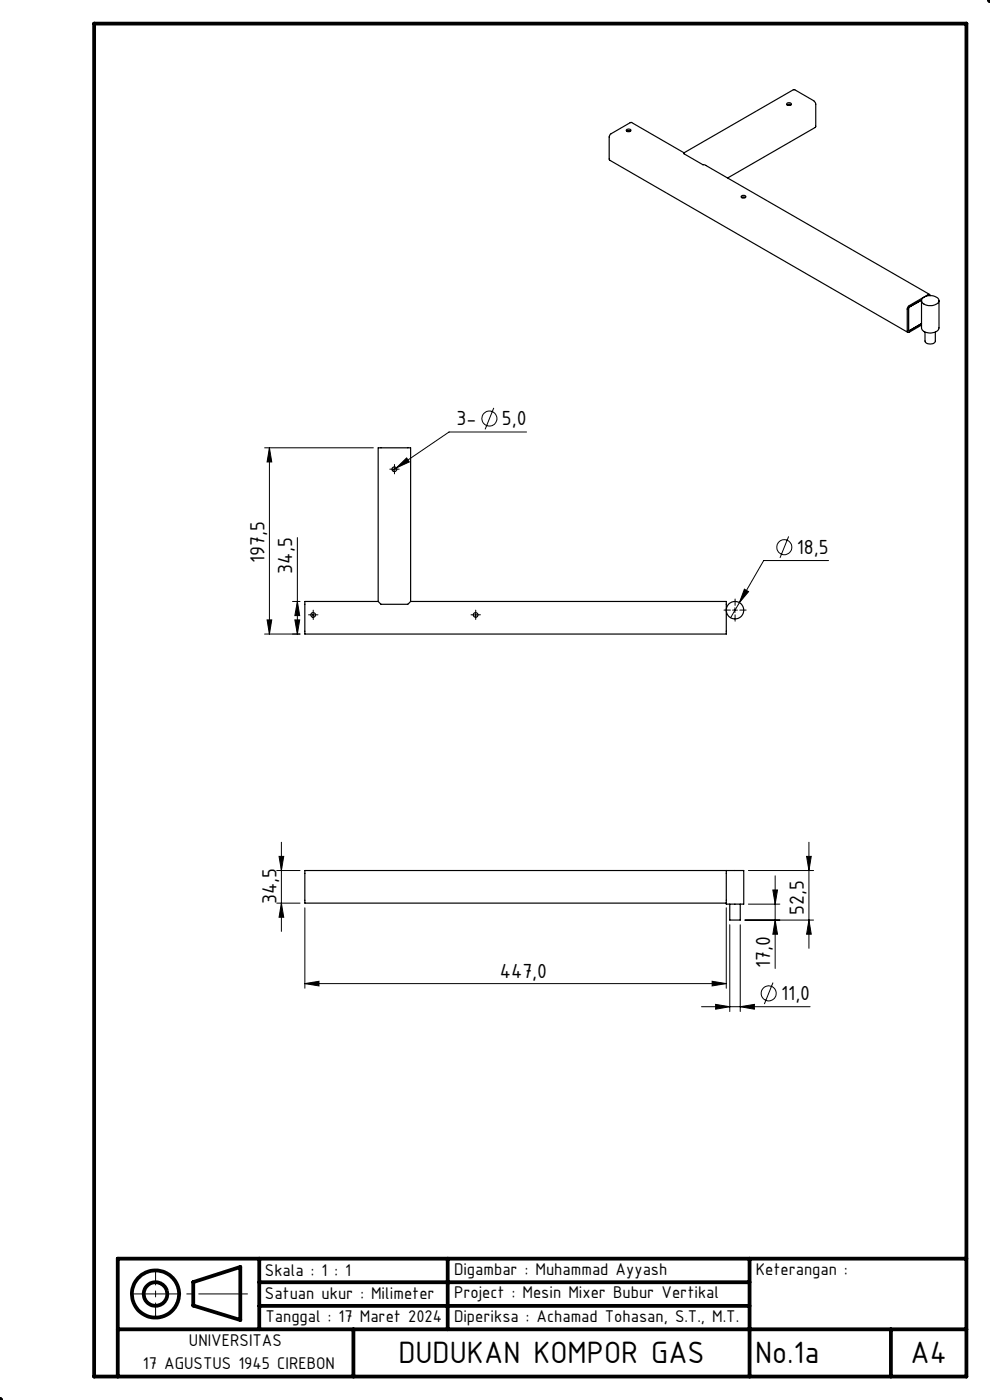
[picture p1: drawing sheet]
<svg xmlns="http://www.w3.org/2000/svg" width="210mm" height="297mm" viewBox="0 0 210 297" stroke-linecap="round" stroke-linejoin="round" font-family="sans-serif">
<g fill="none" stroke="#000" stroke-width=".21">
<path d="M56.1 95h23.1M57.1 95l.5 3h-.9zM57.1 95v39.5M83.1 99.6h1.1M83.6 99.1v.9M84.1 99.3l2.2-2.1 .5 .8zM84.1 99.3l-.8 .5M104.7 86.5l-1.8 4.6M111.7 91.6h-16.5l-11.1 7.7M63.1 114v20.5M167.3 113.8l-1.8 4.6M175.8 118.9h-13.8l-5.2 8.9"/>
<path d="M56.1 134.5h7.5M56.7 131.5h.9l-.5 3zM62.1 127.6h1.5M62.5 131.5h1.1l-.5 3zM63.1 127.6l.5 3h-1.1zM65.9 130.5h1M66.4 130v.9M100.4 130.5h1M100.9 130v.9M155.4 129.4h1M155.9 128.9v1.1M156.8 127.8l-1.8 3.3"/>
<path d="M157.9 125l.9 .5-2 2.3zM59.7 178.7v18.9M171.6 178.7v22.5M58.7 184.7h4.9M58.7 191.6h4.9M59.2 181.7h1l-.5 3zM59.7 191.6l.5 3h-1zM64.7 192.6v17.1M154.1 192.6v17.1M154.8 196.2v18.4M157 196.2v18.4M158 195.2h14.6"/>
<path d="M158.7 191.8h6.7M158.7 184.7h13.9M163.9 188.8h1l-.5 3zM164.4 185.8v19.7M164.4 195.2l.5 3h-1zM171.1 181.7h1l-.5 3zM171.6 195.2l.5 3h-1zM64.7 208.7l3-.5v1zM64.7 208.7h89.4M148.8 213.6h23M151.1 208.2l3 .5-3 .5zM151.8 213.1l3 .5-3 .5z"/>
<path d="M157 213.6l3-.5v1zM164 208.5l-1.9 4.5"/>
<circle cx="103.8" cy="88.8" r="1.59"/>
<circle cx="166.4" cy="116.1" r="1.59"/>
<circle cx="163.1" cy="210.7" r="1.59"/>
</g>
<g fill="none" stroke="#000" stroke-width=".8" stroke-linecap="butt">
<path d="M209.9 0l.2 .1M210 -.1v.6M210.1 0l-.5 .4M209.5 0h.6M-.1 297h.6M0 297l.1 .1M0 296.5v.6M.4 296.6l-.4 .5"/>
<circle cx="33" cy="274.5" r="5"/>
<circle cx="33" cy="274.5" r="2.5"/>
</g>
<g fill="none" stroke="#000" stroke-width=".21" stroke-dasharray="15.2 1.3 1.3 1.3">
<path d="M83.2 99.5h-.5M83.7 99v-.5M84.2 99.5h.5M83.7 100v.5M65.9 130.4h-.5M66.4 129.9v-.5M66.4 130.9v.5M66.9 130.4h.5M100.4 130.4h-.5M100.9 129.9v-.5M100.9 130.9v.5M101.4 130.4h.5"/>
<path d="M154.9 129.4h-1.3M155.9 128.4v-1.3M155.9 130.4v1.4M156.9 129.4h1.4"/>
</g>
<path d="M28 274.5h24.5" fill="none" stroke="#000" stroke-width=".21" stroke-dasharray="15.2 1.3 1.3 1.3" stroke-dashoffset="4.9"/>
<path d="M33 269.5v10" fill="none" stroke="#000" stroke-width=".21" stroke-dasharray="15.2 1.3 1.3 1.3" stroke-dashoffset="12.1"/>
<path d="M20 5h185v287h-185zM41 272l10-3.2v11.2l-10-3zM55 267v15M55 272h104M55 277h104M95 267v15M159 267v25M205 267h-180v25M25 282h180M75 282v10M189 282v10" fill="none" stroke="#000" stroke-width=".8"/>
<g fill="#000">
<path d="M57.1 95l.5 3h-.9zM56.7 131.5h.9l-.5 3z"/>
<path d="M59.2 181.7h1l-.5 3zM59.7 191.6l.5 3h-1zM63.1 127.6l.5 3h-1.1zM62.5 131.5h1.1l-.5 3z"/>
<path d="M164.4 195.2l.5 3h-1zM163.9 188.8h1l-.5 3zM171.6 195.2l.5 3h-1zM171.1 181.7h1l-.5 3z"/>
<path d="M64.7 208.7l3-.5v1zM151.1 208.2l3 .5-3 .5zM151.8 213.1l3 .5-3 .5zM157 213.6l3-.5v1zM84.1 99.3l2.7-1.3-.5-.8zM157.9 125l-1.1 2.8 2-2.3z"/>
</g>
<g fill="none" stroke="#000" stroke-width=".25">
<path d="M132.9 27.8l.5-.1 .3 .1M133 27.4h.4l.4 .1a.47 .47 0 0 1-.4 .4 .47 .47 0 0 1-.5-.4zM145.1 32.4l-11.2-6.4-4.3 2.4-.4 .6 .1 5 63.3 36.5M145.1 32.4v.2l4 2.4 .6 .1 47.5 27.4M145.1 32.4l23.2-13.4 4.5 2.5 .2 .5v5l-18.6 10.7M167 22.3l.4-.2 .4 .2M167 21.9l.6-.1 .3 .2a.49 .49 0 0 1-.5 .4 .49 .49 0 0 1-.5-.4zM157.2 41.6a.52 .52 0 0 1 .6-.2 .52 .52 0 0 1 .4 .4 .52 .52 0 0 1-.6 .3 .52 .52 0 0 1-.4-.5zM157.3 41.9l.4-.1 .4 .1M195.5 63.7l-2.8 1.6v4.8l2.8-1.5M195.5 63.8v5.8a1.89 1.89 0 0 0 2.5 1l.6-.3 .5-.5 .1-6M195.8 63.2a2.43 2.43 0 0 1 3.3 .4 1.27 1.27 0 0 1-1.4 1.2 1.9 1.9 0 0 1-2.2-1z"/>
<path d="M196.2 70.4v2a1.26 1.26 0 0 0 2.2 0v-2M197.3 62.7a.25 .25 0 0 0-.1-.2 .25 .25 0 0 0-.3 0l-4.3 2.5-.2 .5v4.7a.26 .26 0 0 0 .2 .3 .26 .26 0 0 0 .3 0l2.6-1.5M80.2 127.6h-15.5v6.9h89.4v-6.9h-67M80.2 127.6l.6 .6h5.7l.6-.6M80.2 127.6v-32.6h6.9v32.6M154.1 184.7v6.9M154.1 184.7h-89.4v6.9h89.4M154.1 184.7h3.7v7.1h-3.7v-.2M154.8 191.8v3.4h2.2v-3.4"/>
<circle cx="83.7" cy="99.5" r=".51"/>
<circle cx="66.4" cy="130.4" r=".5"/>
<circle cx="100.9" cy="130.4" r=".5"/>
<circle cx="155.9" cy="129.4" r="1.85"/>
</g>
<g font-size="7.1">
<text x="84.5" y="289.2">DUDUKAN KOMPOR GAS</text>
<text x="160.2" y="289.2">No.1a</text>
<text x="193.1" y="289.2">A4</text>
</g>
<g font-size="4.7">
<text x="96.8" y="90.3">3-</text>
<text x="106.5" y="90.3">5,0</text>
<text x="56.1" y="119.4" transform="rotate(-90 56.1 119.4)">197,5</text>
<text x="169" y="117.5">18,5</text>
<text x="62" y="121.7" transform="rotate(-90 62 121.7)">34,5</text>
<text x="58.6" y="191.8" transform="rotate(-90 58.6 191.8)">34,5</text>
<text x="170.5" y="194.1" transform="rotate(-90 170.5 194.1)">52,5</text>
<text x="106" y="207.6">447,0</text>
<text x="163.4" y="205.4" transform="rotate(-90 163.4 205.4)">17,0</text>
<text x="165.7" y="212.2">11,0</text>
</g>
<g font-size="3.9">
<text x="56.2" y="270.6">Skala : 1 : 1</text>
<text x="56.2" y="275.6">Satuan ukur : Milimeter</text>
<text x="96.3" y="270.5">Digambar : Muhammad Ayyash</text>
<text x="96.3" y="275.3">Project : Mesin Mixer Bubur Vertikal</text>
<text x="160.3" y="270.5">Keterangan :</text>
<text x="56.3" y="280.5">Tanggal : 17 Maret 2024</text>
<text x="96.3" y="280.4">Diperiksa : Achamad Tohasan, S.T., M.T.</text>
<text x="40.1" y="285.5">UNIVERSITAS</text>
<text x="30.3" y="290.4">17 AGUSTUS 1945 CIREBON</text>
</g>
</svg>
